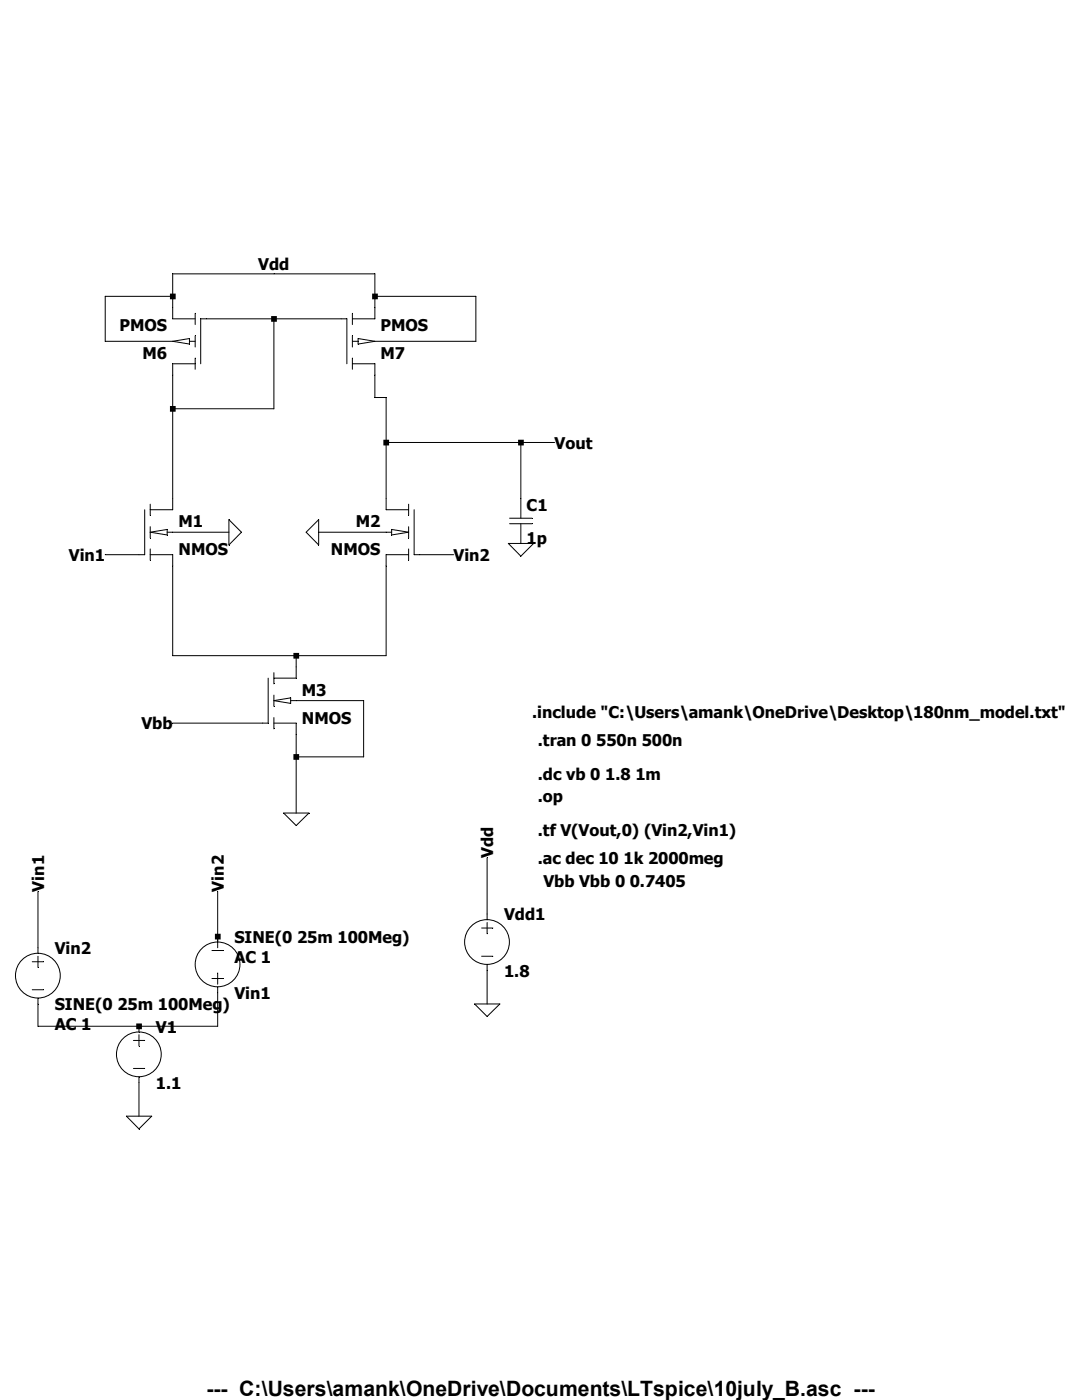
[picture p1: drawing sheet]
<svg xmlns="http://www.w3.org/2000/svg" width="216mm" height="279mm" viewBox="0 0 216 279" stroke-linecap="round" stroke-linejoin="round" font-family="sans-serif">
<g fill="none" stroke="#000" stroke-width=".2">
<path d="M34.5 59.1h-13.5v9h13.5M74.8 59.1h20.2v9h-20.2M34.5 68.1l3.3-.5v1.1zM37.8 68.1h1.1M38.9 63.6h-4.4v-8.9h40.3v8.9h-4.5M38.9 72.6h-4.4v29.1h-4.5M38.9 62.5v2.3M38.9 67v2.3M38.9 71.5v2.2M40 72.6v-9h29.2v9M54.7 63.6v18h-20.2M70.3 72.6h4.5v6.7h2.2v22.4h4.5"/>
<path d="M70.3 68.1h1.2M70.3 62.5v2.3M70.3 67v2.3M70.3 71.5v2.2M71.5 67.6l3.3 .5-3.3 .6zM77 88.3h33.7M103.9 88.3v15.1M28.9 101.7v9h-7.9M30 110.7h4.5v20.2h42.5v-20.2h4.5M30 106.2l3.4-.5v1.1zM30 100.6v2.3M30 105.1v2.3"/>
<path d="M30 109.6v2.2M33.4 106.2h12.3M45.7 103.7l2.5 2.5-2.5 2.6zM63.6 106.2h14.5M63.6 103.7v5.1l-2.5-2.6zM78.1 105.7l3.4 .5-3.4 .6zM81.5 100.6v2.3M81.5 105.1v2.3M81.5 109.6v2.2M82.6 101.7v9h7.9M101.4 108.5h5.1l-2.6 2.5zM101.7 103.4h4.5"/>
<path d="M101.7 104.5h4.5M103.9 104.5v4M53.5 135.3v9h-19M54.7 139.8l3.3-.5v1.1zM54.7 134.2v2.3M54.7 138.7v2.3M58 139.8h14.6v11.2h-13.5M59.1 130.9v4.4h-4.4M54.7 144.3h4.4v18M54.7 143.2v2.3M7.6 177.9v12.3M43.4 177.9v11.2"/>
<path d="M56.6 162.3h5l-2.5 2.5zM97.2 171.2v12.4M6.4 191.9h2.3M6.4 197.5h2.3M7.6 190.8v2.3M42.3 195.3h2.2M42.3 189.7h2.2M43.4 197v7.8h-35.8v-5.6M43.4 194.2v2.2M96.1 185.2h2.2M96.1 190.8h2.2M97.2 184.1v2.3"/>
<path d="M97.2 192.5v7.9M26.6 207.6h2.3M26.6 213.2h2.3M27.7 204.8v1.2M27.7 206.5v2.2M27.7 214.9v7.9M94.7 200.4h5l-2.5 2.5zM25.2 222.8h5.1l-2.6 2.5z"/>
<circle cx="7.6" cy="194.7" r="4.5"/>
<circle cx="43.4" cy="192.5" r="4.5"/>
<circle cx="97.2" cy="188" r="4.5"/>
<circle cx="27.7" cy="210.4" r="4.5"/>
</g>
<path d="M27.2 204.3h1.1v1.1h-1.1zM33.9 58.6h1.2v1.1h-1.2zM33.9 81h1.2v1.2h-1.2zM42.9 186.4h1.1v1.1h-1.1zM54.1 63.1h1.1v1.1h-1.1zM58.5 130.3h1.2v1.1h-1.2zM58.5 150.5h1.2v1.1h-1.2zM74.3 58.6h1.1v1.1h-1.1zM76.5 87.8h1.1v1.1h-1.1zM103.4 87.8h1.1v1.1h-1.1z" fill-rule="evenodd" fill="#000"/>
<text font-size="4.2" x="41.2" y="278.7">--- C:\Users\amank\OneDrive\Documents\LTspice\10july_B.asc ---</text>
<g font-size="3.2">
<text x="51.5" y="54">Vdd</text>
<text x="23.8" y="66">PMOS</text>
<text x="28.4" y="71.6">M6</text>
<text x="75.9" y="71.6">M7</text>
<text x="75.9" y="66">PMOS</text>
<text x="110.7" y="89.6">Vout</text>
<text x="105.1" y="101.9">C1</text>
<text x="35.6" y="105.2">M1</text>
<text x="71" y="105.2">M2</text>
<text x="13.8" y="112">Vin1</text>
<text x="35.6" y="110.8">NMOS</text>
<text x="66" y="110.8">NMOS</text>
<text x="90.5" y="112">Vin2</text>
<text x="105.1" y="108.6">1p</text>
<text x="60.2" y="138.9">M3</text>
<text x="106.2" y="143.3">.include &quot;C:\Users\amank\OneDrive\Desktop\180nm_model.txt&quot;</text>
<text x="28.2" y="145.6">Vbb</text>
<text x="60.2" y="144.5">NMOS</text>
<text x="107.3" y="148.9">.tran 0 550n 500n</text>
<text x="107.3" y="155.7">.dc vb 0 1.8 1m</text>
<text x="107.3" y="160.1">.op</text>
<text x="107.3" y="166.9">.tf V(Vout,0) (Vin2,Vin1)</text>
<text x="98.4" y="171.2" transform="rotate(-90 98.4 171.2)">Vdd</text>
<text x="107.3" y="172.5">.ac dec 10 1k 2000meg</text>
<text x="8.8" y="177.9" transform="rotate(-90 8.8 177.9)">Vin1</text>
<text x="44.7" y="177.9" transform="rotate(-90 44.7 177.9)">Vin2</text>
<text x="108.4" y="177">Vbb Vbb 0 0.7405</text>
<text x="100.6" y="183.7">Vdd1</text>
<text x="10.9" y="190.4">Vin2</text>
<text x="46.8" y="188.2">SINE(0 25m 100Meg)</text>
<text x="46.8" y="192.1">AC 1</text>
<text x="100.6" y="194.9">1.8</text>
<text x="10.9" y="201.6">SINE(0 25m 100Meg)</text>
<text x="46.8" y="199.4">Vin1</text>
<text x="10.9" y="205.5">AC 1</text>
<text x="31.1" y="206.1">V1</text>
<text x="31.1" y="217.3">1.1</text>
</g>
</svg>
